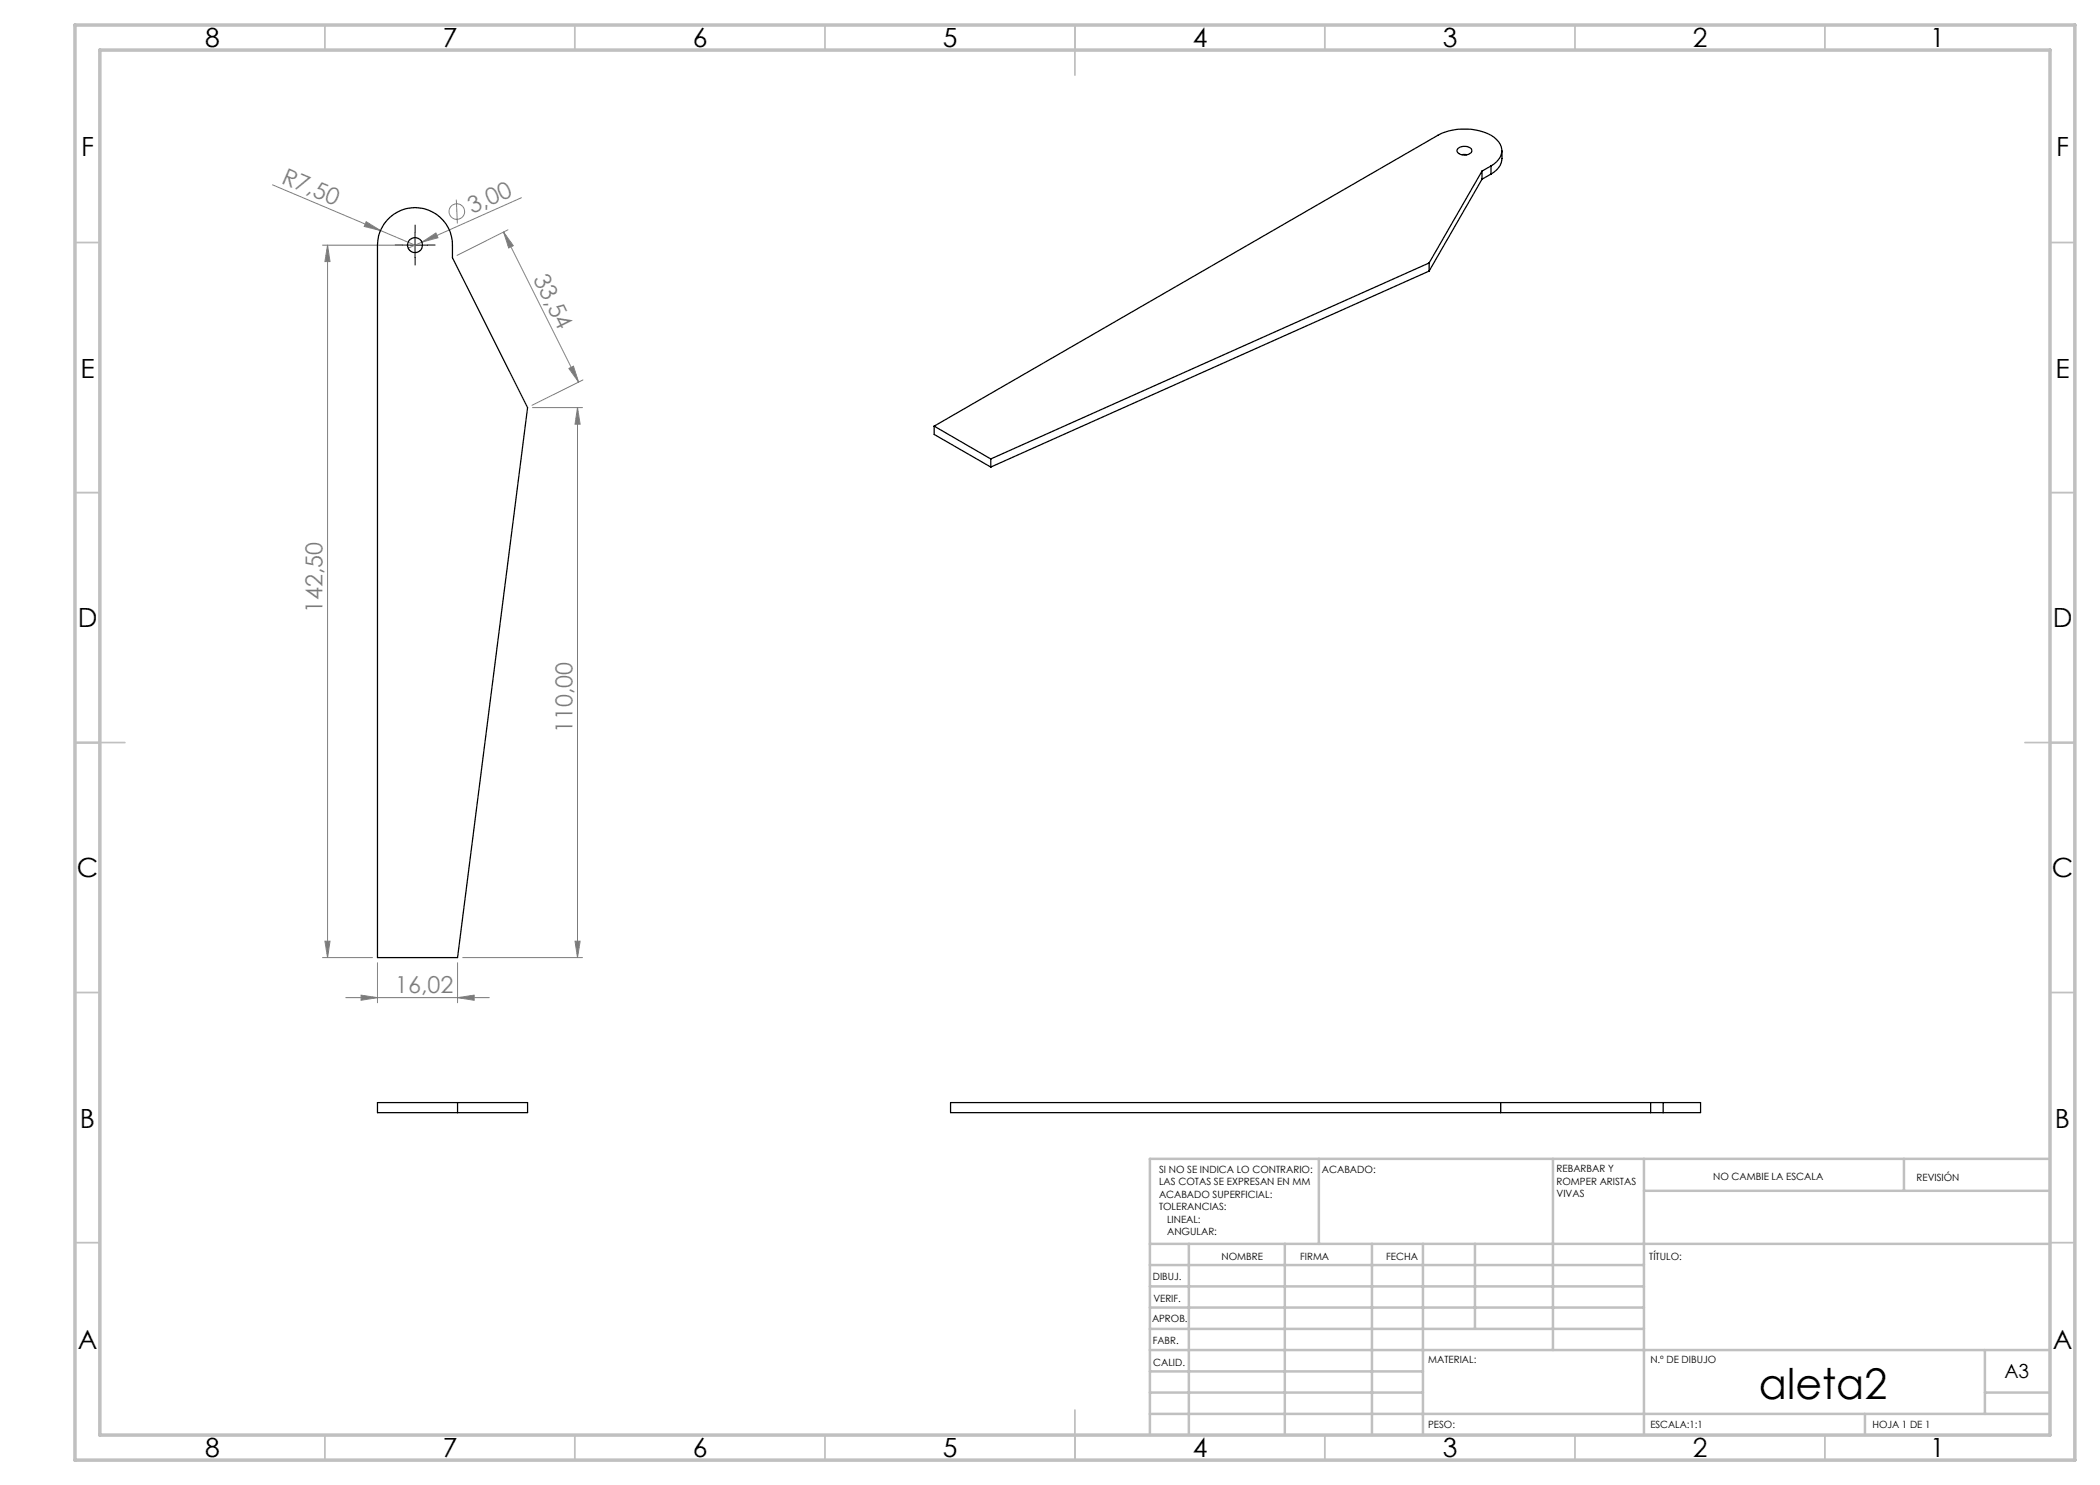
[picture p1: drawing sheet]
<svg xmlns="http://www.w3.org/2000/svg" width="420mm" height="297mm" viewBox="0 0 420 297" stroke-linecap="round" stroke-linejoin="round" font-family="sans-serif">
<g fill="none" stroke="#808080" stroke-width=".2">
<path d="M54.5 37l28.5 12M91.3 39.9l.2 4.8M104.3 39.5l-19.9 8.9M64.5 49h17.5M65.5 49l.5 3.3h-1zM65.5 49v142.5M73.2 44.3l2.9 1.8-3.3-.8zM84.4 48.4l2.8-1.8 .4 1zM84.4 48.4l-2.8 1.2M100.7 46.4l2 2.7-1 .5zM100.7 46.4l15 30M101.6 46l-10.2 5.1"/>
<path d="M113.8 73.7l.9-.5 1 3.2zM116.6 76l-10.2 5.1M106.5 81.5h10M115.5 81.5l.5 3.3h-1zM115.5 81.5v110M64.5 191.5h10M65 188.2h1l-.5 3.3zM69.1 199.5h28.8M72.2 199l3.3 .5-3.3 .6zM75.5 192.5v8.1M91.5 199.5l3.3-.5v1.1zM91.5 192.5v8.1"/>
<path d="M92.5 191.5h24M115 188.2h1l-.5 3.3z"/>
<circle cx="91.4" cy="42.3" r="1.56"/>
</g>
<path d="M80.5 49h-1.5M83 46.5v-1.5M83 51.5v1.5M85.5 49h1.5" fill="none" stroke="#000" stroke-width=".2" stroke-dasharray="15.2 1.3 1.3 1.3"/>
<path d="M80.5 49h5M83 46.5v5" fill="none" stroke="#000" stroke-width=".2"/>
<g fill="none" stroke="#c0c0c0" stroke-width=".35">
<path d="M65 5v5M115 5v5M165 5v5M215 5v10M265 5v5M315 5v5M365 5v5M15 48.5h5M410 48.5h5M15 98.5h5M410 98.5h5M15 148.5h10"/>
<path d="M405 148.5h10M15 198.5h5M410 198.5h5M15 248.5h5M410 248.5h5M65 287v5M115 287v5M165 287v5M215 282v10M265 287v5M315 287v5M365 287v5"/>
</g>
<g fill="none" stroke="#c0c0c0" stroke-width=".5">
<path d="M263.8 231.8v17M310.6 231.8v38.2M328.8 231.8v55.2M328.8 238.2h81.2M380.8 231.8v6.4M410 231.8h-180v55.2M230 248.8h180M230 257.3h98.8M230 253h98.8M237.8 248.8v38.2M257 248.8v38.2M274.4 248.8v38.2"/>
<path d="M284.6 248.8v38.2M295 248.8v17M230 265.8h98.8M230 261.5h98.8M230 278.5h54.6M230 274.3h54.6M230 270h180M397 278.5h13M397 270v12.8M230 282.8h180M373 282.8v4.2"/>
</g>
<path d="M15 5h400v287h-400zM20 10h390v277h-390z" fill="none" stroke="#c0c0c0" stroke-width=".7"/>
<g fill="#808080">
<path d="M73.2 44.3l2.9 1.8-3.3-.8z"/>
<path d="M84.4 48.4l2.8-1.8 .4 1z"/>
<path d="M72.2 199l3.3 .5-3.3 .6zM91.5 199.5l3.3-.5v1.1z"/>
<path d="M65 188.2h1l-.5 3.3zM65.5 49l.5 3.3h-1z"/>
<path d="M115.5 81.5l.5 3.3h-1zM115 188.2h1l-.5 3.3z"/>
<path d="M100.7 46.4l2 2.7-1 .5zM113.8 73.7l.9-.5 1 3.2z"/>
</g>
<g fill="none" stroke="#000" stroke-width=".25">
<path d="M291.6 29.7a2.12 2.12 0 0 1 2.7 .1 .86 .86 0 0 1-1 1.2h-.4a1.34 1.34 0 0 1-1.5-.9zM292.4 30.9h1M296.4 34.2l-10.6 18.4M296.4 34.2v1.6M296.4 35.8l-10.6 18.4M298.2 33.2a3.3 3.3 0 0 0 1.8-4.3 6.6 6.6 0 0 0-4.9-2.9 11.6 11.6 0 0 0-7.5 1.1l-100.8 58.1M298.2 33.2l-1.8 1M298.2 33.2v1.6M298.2 34.8l-1.8 1M300.4 30.1a4.1 4.1 0 0 1-2.2 4.7M77.4 44.1a7.5 7.5 0 0 1 8.3-2.1 7.5 7.5 0 0 1 4.8 7v2.5l15 30-14 110h-16v-142.5a7.4 7.4 0 0 1 1.9-4.9zM285.8 52.6l-87.6 39.2"/>
<path d="M285.8 52.6v1.6M285.8 54.2l-87.6 39.2M186.8 85.2l11.4 6.6M186.8 85.2v1.7l11.4 6.5M198.2 91.8v1.6M75.5 220.5h30v2h-30zM91.5 220.5v2M300.1 220.5v2M330.1 220.5v2M332.6 220.5h7.5v2h-7.5M332.6 220.5h-142.5v2h142.5M332.6 220.5v2"/>
<circle cx="83" cy="49" r="1.5"/>
</g>
<text font-size="8.5" x="351.8" y="279.7">aleta2</text>
<g font-size="5.3">
<text x="41" y="9.5">8</text>
<text x="88.5" y="9.5">7</text>
<text x="138.5" y="9.5">6</text>
<text x="188.5" y="9.5">5</text>
<text x="238.5" y="9.5">4</text>
<text x="288.5" y="9.5">3</text>
<text x="338.5" y="9.5">2</text>
<text x="386" y="9.5">1</text>
<text x="16.2" y="31.2">F</text>
<text x="411.2" y="31.2">F</text>
<text x="16.1" y="75.5">E</text>
<text x="411.1" y="75.5">E</text>
<text x="15.5" y="125.5">D</text>
<text x="410.5" y="125.5">D</text>
<text x="15.4" y="175.5">C</text>
<text x="410.4" y="175.5">C</text>
<text x="16" y="225.5">B</text>
<text x="411" y="225.5">B</text>
<text x="15.5" y="269.7">A</text>
<text x="410.5" y="269.7">A</text>
<text x="41" y="291.5">8</text>
<text x="88.5" y="291.5">7</text>
<text x="138.5" y="291.5">6</text>
<text x="188.5" y="291.5">5</text>
<text x="238.5" y="291.5">4</text>
<text x="288.5" y="291.5">3</text>
<text x="338.5" y="291.5">2</text>
<text x="386" y="291.5">1</text>
</g>
<g font-size="4.7" fill="#808080">
<text x="56.1" y="36.5" transform="rotate(23 56.1 36.5)">R7,50</text>
<text x="94.4" y="42.8" transform="rotate(-24 94.4 42.8)">3,00</text>
<text x="106.5" y="55.7" transform="rotate(63 106.5 55.7)">33,54</text>
<text x="64.5" y="122.6" transform="rotate(-90 64.5 122.6)">142,50</text>
<text x="114.5" y="146.6" transform="rotate(-90 114.5 146.6)">110,00</text>
<text x="79" y="198.5">16,02</text>
</g>
<text font-size="3.9" x="400.9" y="275.5">A3</text>
<g font-size="2">
<text x="231.8" y="234.6">SI NO SE INDICA LO CONTRARIO:</text>
<text x="231.8" y="237.1">LAS COTAS SE EXPRESAN EN MM</text>
<text x="231.8" y="239.6">ACABADO SUPERFICIAL:</text>
<text x="264.4" y="234.6">ACABADO:</text>
<text x="311.3" y="234.5">REBARBAR Y</text>
<text x="311.3" y="237">ROMPER ARISTAS</text>
<text x="311.3" y="239.5">VIVAS</text>
<text x="342.6" y="236">NO CAMBIE LA ESCALA</text>
<text x="383.3" y="236.2">REVISIÓN</text>
<text x="231.8" y="242.1">TOLERANCIAS:</text>
<text x="233.4" y="244.6">LINEAL:</text>
<text x="233.4" y="247.1">ANGULAR:</text>
<text x="244.3" y="252">NOMBRE</text>
<text x="260" y="251.9">FIRMA</text>
<text x="277.2" y="251.9">FECHA</text>
<text x="329.9" y="251.9">TÍTULO:</text>
<text x="230.6" y="256.1">DIBUJ.</text>
<text x="230.7" y="260.3">VERIF.</text>
<text x="230.4" y="264.4">APROB.</text>
<text x="230.5" y="268.8">FABR.</text>
<text x="230.7" y="273.1">CALID.</text>
<text x="285.6" y="272.5">MATERIAL:</text>
<text x="330.1" y="272.5">N.º DE DIBUJO</text>
<text x="285.6" y="285.5">PESO:</text>
<text x="330.1" y="285.6">ESCALA:1:1</text>
<text x="374.5" y="285.6">HOJA 1 DE 1</text>
</g>
</svg>
